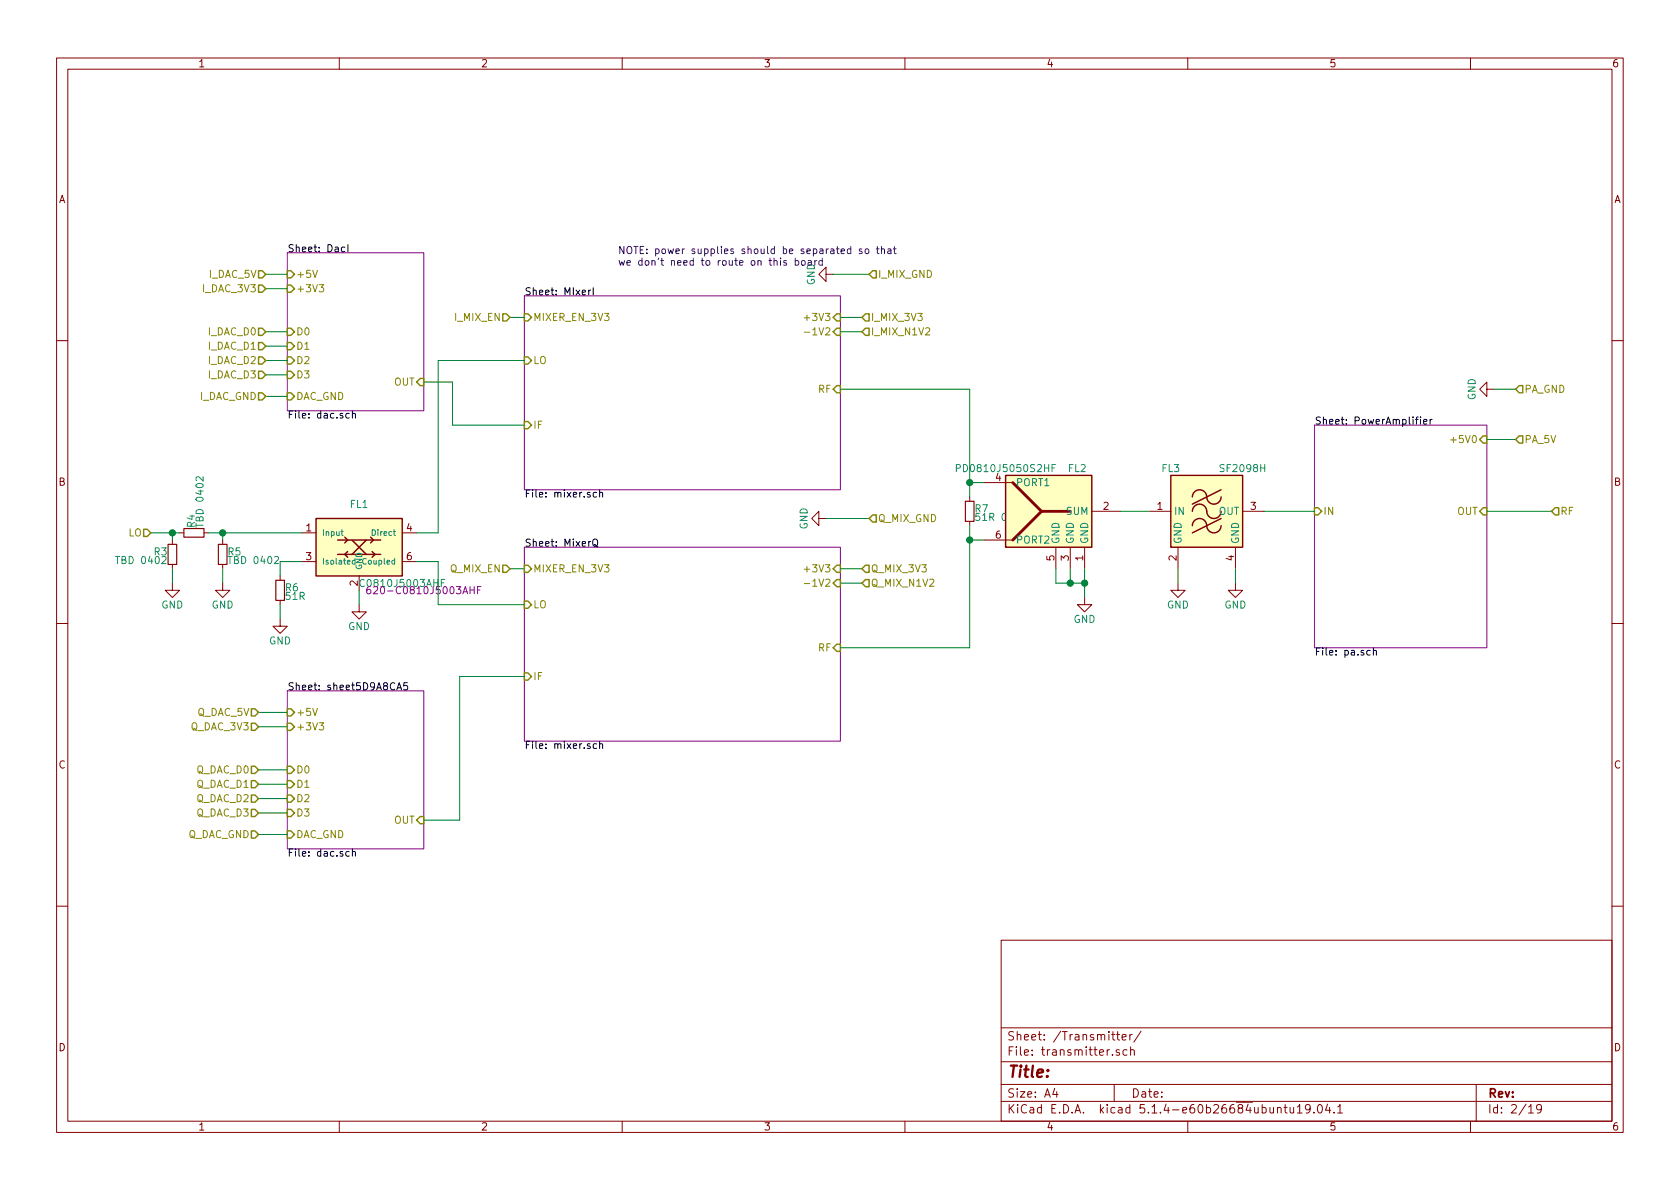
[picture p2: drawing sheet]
EESchema Schematic File Version 4
LIBS:discrete-rf-board-cache
EELAYER 30 0
EELAYER END
$Descr A4 11693 8268
encoding utf-8
Sheet 2 19
Title ""
Date ""
Rev ""
Comp ""
Comment1 ""
Comment2 ""
Comment3 ""
Comment4 ""
$EndDescr
$Sheet
S 3650 2050 2200 1350
U 5CC199E0
F0 "MIxerI" 50
F1 "mixer.sch" 50
F2 "LO" I L 3650 2500 50 
F3 "IF" I L 3650 2950 50 
F4 "RF" I R 5850 2700 50 
F5 "+3V3" I R 5850 2200 50 
F6 "-1V2" I R 5850 2300 50 
F7 "MIXER_EN_3V3" I L 3650 2200 50 
$EndSheet
$Sheet
S 3650 3800 2200 1350
U 5CC199E2
F0 "MixerQ" 50
F1 "mixer.sch" 50
F2 "LO" I L 3650 4200 50 
F3 "IF" I L 3650 4700 50 
F4 "RF" I R 5850 4500 50 
F5 "+3V3" I R 5850 3950 50 
F6 "-1V2" I R 5850 4050 50 
F7 "MIXER_EN_3V3" I L 3650 3950 50 
$EndSheet
Text Notes 4300 1850 0    50   ~ 0
NOTE: power supplies should be separated so that\nwe don't need to route on this board
$Comp
L discrete-parts:PD0810J5050S2HF FL2
U 1 1
P 7250 3550
F 0 "FL2" H 7000 3850 50  0000 C CNN
F 1 "PD0810J5050S2HF" H 7500 3850 50  0000 C CNN
F 2 "" H 7150 3100 50  0001 C CNN
F 3 "" H 7550 3000 50  0001 C CNN
	1    7250 3550
	-1   0    0    -1  
$EndComp
Wire Wire Line
	6850 3350 6750 3350
Wire Wire Line
	6750 3350 6750 2700
Wire Wire Line
	6750 2700 5850 2700
Wire Wire Line
	5850 4500 6750 4500
Wire Wire Line
	6750 4500 6750 3750
Wire Wire Line
	6750 3750 6850 3750
$Comp
L Device:R_Small R7
U 1 1
P 6750 3550
F 0 "R7" H 6780 3570 50  0000 L CNN
F 1 "51R 0603" H 6780 3510 50  0000 L CNN
F 2 "" H 6750 3550 50  0001 C CNN
F 3 "~" H 6750 3550 50  0001 C CNN
	1    6750 3550
	1    0    0    -1  
$EndComp
Wire Wire Line
	6750 3650 6750 3750
Connection ~ 6750 3750
Wire Wire Line
	6750 3450 6750 3350
Connection ~ 6750 3350
$Comp
L power:GND #PWR026
U 1 1
P 7550 4150
F 0 "#PWR026" H 7550 3900 50  0001 C CNN
F 1 "GND" H 7550 4000 50  0000 C CNN
F 2 "" H 7550 4150 50  0001 C CNN
F 3 "" H 7550 4150 50  0001 C CNN
	1    7550 4150
	1    0    0    -1  
$EndComp
Wire Wire Line
	7550 4150 7550 4050
Wire Wire Line
	7450 3950 7450 4050
Wire Wire Line
	7450 4050 7550 4050
Connection ~ 7550 4050
Wire Wire Line
	7550 4050 7550 3950
Wire Wire Line
	7350 3950 7350 4050
Wire Wire Line
	7350 4050 7450 4050
Connection ~ 7450 4050
Wire Wire Line
	3050 4200 3650 4200
Wire Wire Line
	3050 3900 3050 4200
Wire Wire Line
	3050 2500 3650 2500
Text HLabel 1050 3700 0    50   Input ~ 0
LO
Wire Wire Line
	1050 3700 1200 3700
$Sheet
S 9150 2950 1200 1550
U 5D830BD7
F0 "PowerAmplifier" 50
F1 "pa.sch" 50
F2 "IN" I L 9150 3550 50 
F3 "OUT" I R 10350 3550 50 
F4 "+5V0" I R 10350 3050 50 
$EndSheet
$Sheet
S 2000 1750 950  1100
U 5D83265A
F0 "DacI" 50
F1 "dac.sch" 50
F2 "OUT" I R 2950 2650 50 
F3 "+5V" I L 2000 1900 50 
F4 "+3V3" I L 2000 2000 50 
F5 "D0" I L 2000 2300 50 
F6 "D1" I L 2000 2400 50 
F7 "D2" I L 2000 2500 50 
F8 "D3" I L 2000 2600 50 
F9 "DAC_GND" I L 2000 2750 50 
$EndSheet
$Comp
L discrete-parts:C0810J5003AHF FL1
U 1 1
P 2500 3500
F 0 "FL1" H 2500 3500 50  0000 C CNN
F 1 "C0810J5003AHF" H 2800 2950 50  0000 C CNN
F 2 "" H 2500 3500 50  0001 C CNN
F 3 "" H 2500 3500 50  0001 C CNN
F 4 " 620-C0810J5003AHF " H 2950 2900 50  0000 C CNN "Mouser"
	1    2500 3500
	1    0    0    -1  
$EndComp
$Comp
L Device:R_Small R4
U 1 1
P 1350 3700
F 0 "R4" H 1380 3720 50  0000 L CNN
F 1 "TBD 0402" H 1380 3660 50  0000 L CNN
F 2 "" H 1350 3700 50  0001 C CNN
F 3 "~" H 1350 3700 50  0001 C CNN
	1    1350 3700
	0    -1   -1   0   
$EndComp
$Comp
L Device:R_Small R3
U 1 1
P 1200 3850
F 0 "R3" H 1230 3870 50  0000 L CNN
F 1 "TBD 0402" H 1230 3810 50  0000 L CNN
F 2 "" H 1200 3850 50  0001 C CNN
F 3 "~" H 1200 3850 50  0001 C CNN
	1    1200 3850
	-1   0    0    -1  
$EndComp
$Comp
L Device:R_Small R5
U 1 1
P 1550 3850
F 0 "R5" H 1580 3870 50  0000 L CNN
F 1 "TBD 0402" H 1580 3810 50  0000 L CNN
F 2 "" H 1550 3850 50  0001 C CNN
F 3 "~" H 1550 3850 50  0001 C CNN
	1    1550 3850
	1    0    0    -1  
$EndComp
Wire Wire Line
	1450 3700 1550 3700
Wire Wire Line
	2900 3700 3050 3700
Wire Wire Line
	3050 2500 3050 3700
Wire Wire Line
	2900 3900 3050 3900
$Comp
L Device:R_Small R6
U 1 1
P 1950 4100
F 0 "R6" H 1980 4120 50  0000 L CNN
F 1 "51R" H 1980 4060 50  0000 L CNN
F 2 "" H 1950 4100 50  0001 C CNN
F 3 "~" H 1950 4100 50  0001 C CNN
	1    1950 4100
	1    0    0    -1  
$EndComp
Wire Wire Line
	1950 4000 1950 3900
Wire Wire Line
	1950 3900 2100 3900
Wire Wire Line
	1550 3750 1550 3700
Connection ~ 1550 3700
Wire Wire Line
	1550 3700 2100 3700
Wire Wire Line
	1200 3750 1200 3700
Connection ~ 1200 3700
Wire Wire Line
	1200 3700 1250 3700
$Comp
L power:GND #PWR020
U 1 1
P 1200 4050
F 0 "#PWR020" H 1200 3800 50  0001 C CNN
F 1 "GND" H 1200 3900 50  0000 C CNN
F 2 "" H 1200 4050 50  0001 C CNN
F 3 "" H 1200 4050 50  0001 C CNN
	1    1200 4050
	1    0    0    -1  
$EndComp
Wire Wire Line
	1200 4050 1200 3950
$Comp
L power:GND #PWR021
U 1 1
P 1550 4050
F 0 "#PWR021" H 1550 3800 50  0001 C CNN
F 1 "GND" H 1550 3900 50  0000 C CNN
F 2 "" H 1550 4050 50  0001 C CNN
F 3 "" H 1550 4050 50  0001 C CNN
	1    1550 4050
	1    0    0    -1  
$EndComp
Wire Wire Line
	1550 4050 1550 3950
$Comp
L power:GND #PWR022
U 1 1
P 1950 4300
F 0 "#PWR022" H 1950 4050 50  0001 C CNN
F 1 "GND" H 1950 4150 50  0000 C CNN
F 2 "" H 1950 4300 50  0001 C CNN
F 3 "" H 1950 4300 50  0001 C CNN
	1    1950 4300
	1    0    0    -1  
$EndComp
Wire Wire Line
	1950 4300 1950 4200
$Comp
L power:GND #PWR023
U 1 1
P 2500 4200
F 0 "#PWR023" H 2500 3950 50  0001 C CNN
F 1 "GND" H 2500 4050 50  0000 C CNN
F 2 "" H 2500 4200 50  0001 C CNN
F 3 "" H 2500 4200 50  0001 C CNN
	1    2500 4200
	1    0    0    -1  
$EndComp
Wire Wire Line
	2500 4200 2500 4100
Text HLabel 10800 3550 2    50   Input ~ 0
RF
Wire Wire Line
	10800 3550 10350 3550
Wire Wire Line
	2950 2650 3150 2650
Wire Wire Line
	3150 2650 3150 2950
Wire Wire Line
	3150 2950 3650 2950
$Sheet
S 2000 4800 950  1100
U 5D9A8CAE
F0 "sheet5D9A8CA5" 50
F1 "dac.sch" 50
F2 "OUT" I R 2950 5700 50 
F3 "+5V" I L 2000 4950 50 
F4 "+3V3" I L 2000 5050 50 
F5 "D0" I L 2000 5350 50 
F6 "D1" I L 2000 5450 50 
F7 "D2" I L 2000 5550 50 
F8 "D3" I L 2000 5650 50 
F9 "DAC_GND" I L 2000 5800 50 
$EndSheet
Wire Wire Line
	3200 5700 3200 4700
Wire Wire Line
	3200 4700 3650 4700
Wire Wire Line
	2950 5700 3200 5700
Text HLabel 1850 2300 0    50   Input ~ 0
I_DAC_D0
Text HLabel 1850 2400 0    50   Input ~ 0
I_DAC_D1
Text HLabel 1850 2500 0    50   Input ~ 0
I_DAC_D2
Text HLabel 1850 2600 0    50   Input ~ 0
I_DAC_D3
Wire Wire Line
	1850 2300 2000 2300
Wire Wire Line
	2000 2400 1850 2400
Wire Wire Line
	1850 2500 2000 2500
Wire Wire Line
	1850 2600 2000 2600
Text HLabel 1850 2000 0    50   Input ~ 0
I_DAC_3V3
Text HLabel 1850 1900 0    50   Input ~ 0
I_DAC_5V
Wire Wire Line
	1850 1900 2000 1900
Wire Wire Line
	2000 2000 1850 2000
Text HLabel 3550 2200 0    50   Input ~ 0
I_MIX_EN
Wire Wire Line
	3550 2200 3650 2200
Text HLabel 6000 2200 2    50   Input ~ 0
I_MIX_3V3
Text HLabel 6000 2300 2    50   Input ~ 0
I_MIX_N1V2
Wire Wire Line
	6000 2300 5850 2300
Wire Wire Line
	5850 2200 6000 2200
Text HLabel 6000 3950 2    50   Input ~ 0
Q_MIX_3V3
Text HLabel 6000 4050 2    50   Input ~ 0
Q_MIX_N1V2
Wire Wire Line
	6000 4050 5850 4050
Wire Wire Line
	5850 3950 6000 3950
Text HLabel 3550 3950 0    50   Input ~ 0
Q_MIX_EN
Wire Wire Line
	3550 3950 3650 3950
Text HLabel 10550 3050 2    50   Input ~ 0
PA_5V
Wire Wire Line
	10550 3050 10350 3050
Text HLabel 1800 4950 0    50   Input ~ 0
Q_DAC_5V
Text HLabel 1800 5050 0    50   Input ~ 0
Q_DAC_3V3
Text HLabel 1800 5350 0    50   Input ~ 0
Q_DAC_D0
Text HLabel 1800 5450 0    50   Input ~ 0
Q_DAC_D1
Text HLabel 1800 5550 0    50   Input ~ 0
Q_DAC_D2
Text HLabel 1800 5650 0    50   Input ~ 0
Q_DAC_D3
Wire Wire Line
	1800 4950 2000 4950
Wire Wire Line
	1800 5050 2000 5050
Wire Wire Line
	1800 5350 2000 5350
Wire Wire Line
	1800 5450 2000 5450
Wire Wire Line
	2000 5550 1800 5550
Wire Wire Line
	1800 5650 2000 5650
Text HLabel 1850 2750 0    50   Input ~ 0
I_DAC_GND
Wire Wire Line
	1850 2750 2000 2750
Text HLabel 1800 5800 0    50   Input ~ 0
Q_DAC_GND
Wire Wire Line
	1800 5800 2000 5800
$Comp
L discrete-parts:SF2098H FL?
U 1 1
P 8400 3550
AR Path="/5CA6B0AA/5DCA527D" Ref="FL?"  Part="1" 
AR Path="/5CA6B0B3/5DCA527D" Ref="FL3"  Part="1" 
F 0 "FL3" H 8150 3850 50  0000 C CNN
F 1 "SF2098H" H 8650 3850 50  0000 C CNN
F 2 "" H 8400 3100 50  0001 C CNN
F 3 "" H 8400 3950 50  0001 C CNN
	1    8400 3550
	1    0    0    -1  
$EndComp
Wire Wire Line
	8800 3550 9150 3550
Wire Wire Line
	7800 3550 8000 3550
$Comp
L power:GND #PWR027
U 1 1
P 8200 4050
F 0 "#PWR027" H 8200 3800 50  0001 C CNN
F 1 "GND" H 8200 3900 50  0000 C CNN
F 2 "" H 8200 4050 50  0001 C CNN
F 3 "" H 8200 4050 50  0001 C CNN
	1    8200 4050
	1    0    0    -1  
$EndComp
$Comp
L power:GND #PWR028
U 1 1
P 8600 4050
F 0 "#PWR028" H 8600 3800 50  0001 C CNN
F 1 "GND" H 8600 3900 50  0000 C CNN
F 2 "" H 8600 4050 50  0001 C CNN
F 3 "" H 8600 4050 50  0001 C CNN
	1    8600 4050
	1    0    0    -1  
$EndComp
Wire Wire Line
	8600 4050 8600 3950
Wire Wire Line
	8200 3950 8200 4050
Text HLabel 10550 2700 2    50   Input ~ 0
PA_GND
$Comp
L power:GND #PWR029
U 1 1
P 10400 2700
F 0 "#PWR029" H 10400 2450 50  0001 C CNN
F 1 "GND" H 10400 2550 50  0000 C CNN
F 2 "" H 10400 2700 50  0001 C CNN
F 3 "" H 10400 2700 50  0001 C CNN
	1    10400 2700
	0    1    1    0   
$EndComp
Wire Wire Line
	10400 2700 10550 2700
Text HLabel 6050 1900 2    50   Input ~ 0
I_MIX_GND
$Comp
L power:GND #PWR025
U 1 1
P 5800 1900
F 0 "#PWR025" H 5800 1650 50  0001 C CNN
F 1 "GND" H 5800 1750 50  0000 C CNN
F 2 "" H 5800 1900 50  0001 C CNN
F 3 "" H 5800 1900 50  0001 C CNN
	1    5800 1900
	0    1    1    0   
$EndComp
Wire Wire Line
	5800 1900 6050 1900
Text HLabel 6050 3600 2    50   Input ~ 0
Q_MIX_GND
$Comp
L power:GND #PWR024
U 1 1
P 5750 3600
F 0 "#PWR024" H 5750 3350 50  0001 C CNN
F 1 "GND" H 5750 3450 50  0000 C CNN
F 2 "" H 5750 3600 50  0001 C CNN
F 3 "" H 5750 3600 50  0001 C CNN
	1    5750 3600
	0    1    1    0   
$EndComp
Wire Wire Line
	5750 3600 6050 3600
$EndSCHEMATC
